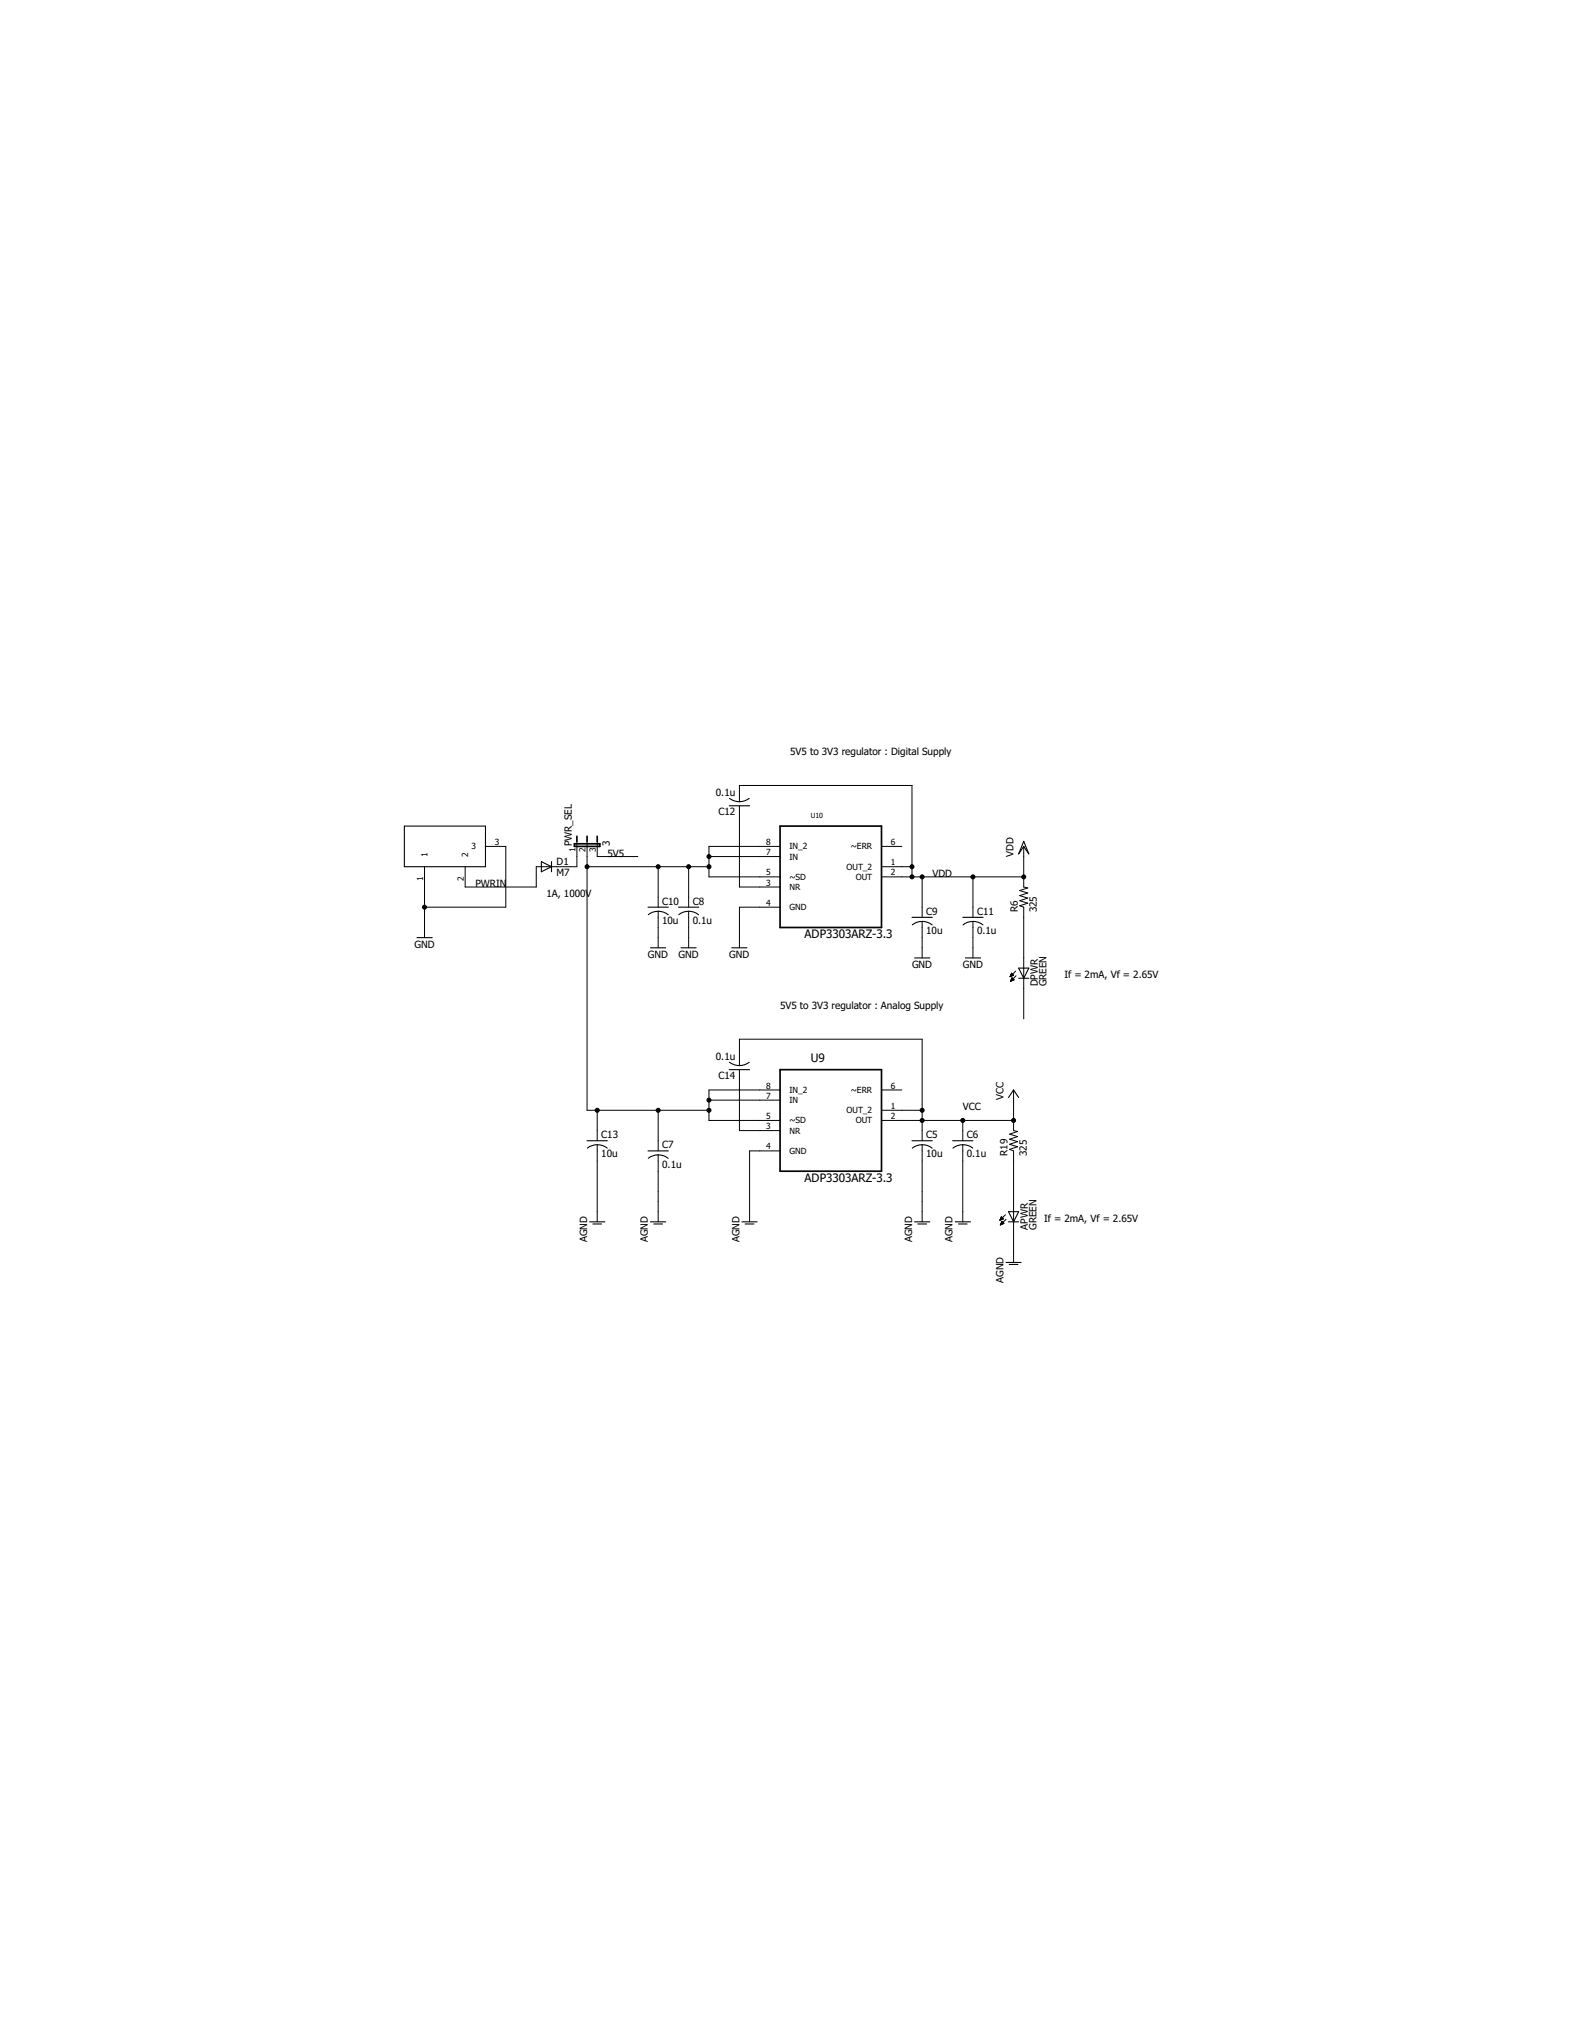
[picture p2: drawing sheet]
<svg xmlns="http://www.w3.org/2000/svg" width="216mm" height="279mm" viewBox="0 0 216 279" stroke-linecap="round" stroke-linejoin="round" font-family="sans-serif">
<g fill="none" stroke="#000" stroke-width=".14">
<path d="M58.4 119.2v9.8M66.8 116.4h2.8v8.4h-11.2M79.3 115.7v3.5h-5.6v2.8h-9.7v-2.8M80.7 119.2h16.8M80.7 115.7v37h16.8M82.1 115.7v2.1h5.6M90.5 119.2v5.6M94.7 119.2v5.6M97.5 117.8h9.8M101.7 110.8v11.2h5.6M101.7 110.3v-2.2h23.7v12.5M107.3 116.4h-9.8v4.2h9.8"/>
<path d="M121.2 116.4h2.8M121.2 119.2h4.2M140.8 116.4v5.6l.5 .2-1.1 .3 1.1 .4-1.1 .3 1.1 .3-1.1 .4 1.1 .3-1.1 .4 .6 .2v15.4M90.5 125.4v5M94.7 125.4v5M107.3 124.8h-5.6v5.6M121.2 120.6h19.6M126.8 120.6v5.6M126.8 126.8v5M133.8 120.6v5.6M133.8 126.8v5M138.9 134.3h.1"/>
<path d="M138.9 134.3h.2M139 134.2h.3M139 135h.1M139 134.2h.4M139 134.9h.1M139 134.1h.3M139 134.9h.2M139 134.9h.3M139 134h.2M139 134.8h.4M139.1 134h.1M139.1 133.9h.1"/>
<path d="M139.1 134.7h.3M139.1 133.9l.3 .3-.5 .2zM139.1 134.7h.2M139.1 134.6h.2M139.1 134.6h.1M139.2 134.5l-.2 .5M139.2 134.5l.2 .3M139.2 134.5h.1M139.4 134.8l-.4 .2M139.7 133.6l-.8 .8M139.7 134.2l-.7 .8M82.1 152.7v4.2"/>
<path d="M82.1 157.5v10.6M90.5 152.7v5.6M90.5 158.9v9.2M97.5 151.3h9.8M101.7 146.6v-3.6h25.1v13.9M101.7 147.2v8.3h5.6M107.3 149.9h-9.8v4.2h9.8M107.3 158.3h-4.2v9.8M121.2 149.9h2.8M121.2 154.1h18.2M121.2 152.7h5.6M126.8 157.5v10.6"/>
<path d="M132.4 154.1v2.8M132.4 157.5v10.6M139.4 149.9v5.6l.5 .2-1.1 .3 1.1 .4-1.1 .3 1.1 .4-1.1 .3 1.1 .4-1.1 .3 .6 .2v15.4M137.5 167.9h.1M137.5 167.8h.1M137.5 167.8h.3M137.6 167.7h.3M137.6 168.5h.1M137.6 167.7h.4M137.6 168.4h.1M137.6 167.6h.3M137.6 168.4h.2"/>
<path d="M137.6 168.4h.3M137.6 167.5h.2M137.7 167.5h.1M137.7 168.3h.3M137.7 167.4h.1M137.7 167.4l-.2 .5M137.7 167.4l.3 .3M137.7 168.2h.2M137.7 168.1h.2M137.8 168.1h.1M137.8 168h.1M138 167.7l-.5 .2"/>
<path d="M138 168.3l-.2-.3-.2 .5M138 168.3l-.4 .2M138.3 167.1l-.8 .8M138.3 167.7l-.7 .8"/>
</g>
<path d="M79 116.1h3.5v.3h-3.5zM79.3 115v.7M80.7 115v.7M82.1 115v.7M107.3 113.6h13.9v14h-13.9zM107.3 147.2h13.9v13.9h-13.9z" fill="none" stroke="#000" stroke-width=".23"/>
<g fill="none" stroke="#000" stroke-width=".15">
<path d="M55.6 113.6h11.2v5.6h-11.2zM74.4 118.5l1.4 .7-1.4 .7zM75.8 118.5v1.4M100.3 110.8h2.8M100.3 109.8a2.23 2.23 0 0 0 2.7 0M140.8 115.7l.7 1.8-.7-1.1-.7 1.1zM57.3 129h2.1M89.1 124.8h2.8M89.5 130.4h2M90.5 125.3a2.27 2.27 0 0 1 1.4 .5M90.5 125.4a1.98 1.98 0 0 0-1.3 .4M93.3 124.8h2.8"/>
<path d="M93.6 130.4h2.1M94.7 125.3a2.15 2.15 0 0 1 1.4 .5M94.7 125.4a1.98 1.98 0 0 0-1.4 .4M100.6 130.4h2.1M125.4 126.2h2.8M125.5 127.2a2.16 2.16 0 0 1 2.7 0M125.8 131.8h2.1M132.4 126.2h2.8M132.4 127.2a2.16 2.16 0 0 1 2.8 0M132.8 131.8h2.1M140.1 133.2h1.4l-.7 1.4zM140.1 134.6h1.4"/>
<path d="M80.7 156.9h2.8M80.8 157.9a2.23 2.23 0 0 1 2.7 0M89.1 158.3h2.8M89.2 159.3a2.23 2.23 0 0 1 2.7 0M100.3 147.2h2.8M100.3 146.1a2.23 2.23 0 0 0 2.7 0M125.4 156.9h2.8M125.5 157.9a2.23 2.23 0 0 1 2.7 0M131 156.9h2.8M131 157.9a2.23 2.23 0 0 1 2.8 0M138.7 151l.7-1.1 .7 1.1M81.1 168.1h2.1"/>
<path d="M81.5 168.4h1.2M89.5 168.1h2M89.9 168.4h1.2M102 168.1h2.1M102.5 168.4h1.2M125.8 168.1h2.1M126.2 168.4h1.2M131.4 168.1h2.1M131.8 168.4h1.2M138.3 173.7h2.1M138.7 166.7h1.4l-.7 1.4zM138.7 168.1h1.4"/>
<path d="M138.8 173.9h1.2"/>
</g>
<g fill="#000" stroke="#000" stroke-width=".14">
<circle cx="80.7" cy="119.2" r=".28"/>
<circle cx="90.5" cy="119.2" r=".28"/>
<circle cx="94.7" cy="119.2" r=".28"/>
<circle cx="97.5" cy="117.8" r=".28"/>
<circle cx="97.5" cy="119.2" r=".28"/>
<circle cx="125.4" cy="119.2" r=".28"/>
<circle cx="58.4" cy="124.8" r=".28"/>
<circle cx="125.4" cy="120.6" r=".28"/>
<circle cx="126.8" cy="120.6" r=".28"/>
<circle cx="133.8" cy="120.6" r=".28"/>
<circle cx="140.8" cy="120.6" r=".28"/>
<circle cx="82.1" cy="152.7" r=".28"/>
<circle cx="90.5" cy="152.7" r=".28"/>
<circle cx="97.5" cy="152.7" r=".28"/>
<circle cx="97.5" cy="151.3" r=".28"/>
<circle cx="126.8" cy="154.1" r=".28"/>
<circle cx="126.8" cy="152.7" r=".28"/>
<circle cx="132.4" cy="154.1" r=".28"/>
<circle cx="139.4" cy="154.1" r=".28"/>
</g>
<g font-size="1.6">
<text x="110.6" y="129.1">ADP3303ARZ-3.3</text>
<text x="111.5" y="146.1">U9</text>
<text x="110.6" y="162.6">ADP3303ARZ-3.3</text>
</g>
<g font-size="1.4">
<text x="108.7" y="103.9">5V5 to 3V3 regulator : Digital Supply</text>
<text x="98.5" y="109.5">0.1u</text>
<text x="98.8" y="112.2">C12</text>
<text x="76.5" y="119">D1</text>
<text x="78.6" y="116.4" transform="rotate(-90 78.6 116.4)">PWR_SEL</text>
<text x="83.5" y="117.8">5V5</text>
<text x="83.9" y="116.4" transform="rotate(-90 83.9 116.4)">3</text>
<text x="139.4" y="117.8" transform="rotate(-90 139.4 117.8)">VDD</text>
<text x="65.4" y="122">PWRIN</text>
<text x="75.1" y="123.4">1A, 1000V</text>
<text x="76.5" y="120.5">M7</text>
<text x="91.1" y="124.5">C10</text>
<text x="95.3" y="124.5">C8</text>
<text x="127.4" y="125.9">C9</text>
<text x="128.2" y="120.6">VDD</text>
<text x="134.4" y="125.9">C11</text>
<text x="140" y="125.5" transform="rotate(-90 140 125.5)">R6</text>
<text x="142.6" y="125.5" transform="rotate(-90 142.6 125.5)">325</text>
<text x="57" y="130.4">GND</text>
<text x="89.1" y="131.8">GND</text>
<text x="91.1" y="127.1">10u</text>
<text x="93.3" y="131.8">GND</text>
<text x="95.3" y="127.1">0.1u</text>
<text x="100.3" y="131.8">GND</text>
<text x="127.4" y="128.5">10u</text>
<text x="134.4" y="128.5">0.1u</text>
<text x="125.4" y="133.2">GND</text>
<text x="132.4" y="133.2">GND</text>
<text x="142.7" y="135.7" transform="rotate(-90 142.7 135.7)">DPWR</text>
<text x="143.9" y="135.7" transform="rotate(-90 143.9 135.7)">GREEN</text>
<text x="146.4" y="134.6">If = 2mA, Vf = 2.65V</text>
<text x="107.3" y="138.8">5V5 to 3V3 regulator : Analog Supply</text>
<text x="98.5" y="145.8">0.1u</text>
<text x="98.8" y="148.5">C14</text>
<text x="132.4" y="152.7">VCC</text>
<text x="138" y="151.3" transform="rotate(-90 138 151.3)">VCC</text>
<text x="82.7" y="159.2">10u</text>
<text x="82.7" y="156.6">C13</text>
<text x="91.1" y="160.6">0.1u</text>
<text x="91.1" y="158">C7</text>
<text x="127.4" y="159.2">10u</text>
<text x="127.4" y="156.6">C5</text>
<text x="133" y="159.2">0.1u</text>
<text x="133" y="156.6">C6</text>
<text x="138.6" y="159" transform="rotate(-90 138.6 159)">R19</text>
<text x="141.2" y="159" transform="rotate(-90 141.2 159)">325</text>
<text x="80.7" y="170.9" transform="rotate(-90 80.7 170.9)">AGND</text>
<text x="89.1" y="170.9" transform="rotate(-90 89.1 170.9)">AGND</text>
<text x="101.7" y="170.9" transform="rotate(-90 101.7 170.9)">AGND</text>
<text x="125.4" y="170.9" transform="rotate(-90 125.4 170.9)">AGND</text>
<text x="131" y="170.9" transform="rotate(-90 131 170.9)">AGND</text>
<text x="141.3" y="169.2" transform="rotate(-90 141.3 169.2)">APWR</text>
<text x="142.5" y="169.2" transform="rotate(-90 142.5 169.2)">GREEN</text>
<text x="143.6" y="168.1">If = 2mA, Vf = 2.65V</text>
<text x="138" y="176.5" transform="rotate(-90 138 176.5)">AGND</text>
</g>
<g font-size="1.2">
<text x="58.8" y="117.9" transform="rotate(-90 58.8 117.9)">1</text>
<text x="64.4" y="117.9" transform="rotate(-90 64.4 117.9)">2</text>
<text x="64.8" y="116.9">3</text>
<text x="68.1" y="116.2">3</text>
<text x="79.1" y="117.3" transform="rotate(-90 79.1 117.3)">1</text>
<text x="80.5" y="117.3" transform="rotate(-90 80.5 117.3)">2</text>
<text x="81.9" y="117.3" transform="rotate(-90 81.9 117.3)">3</text>
<text x="105.3" y="116.2">8</text>
<text x="105.3" y="117.6">7</text>
<text x="108.5" y="116.9">IN_2</text>
<text x="108.5" y="118.2">IN</text>
<text x="116.4" y="119.7">OUT_2</text>
<text x="117" y="116.9">~ERR</text>
<text x="122.5" y="116.2">6</text>
<text x="122.5" y="119">1</text>
<text x="58.2" y="121.1" transform="rotate(-90 58.2 121.1)">1</text>
<text x="63.8" y="121.1" transform="rotate(-90 63.8 121.1)">2</text>
<text x="105.3" y="120.4">5</text>
<text x="105.3" y="121.8">3</text>
<text x="105.3" y="124.6">4</text>
<text x="108.5" y="121">~SD</text>
<text x="108.5" y="122.4">NR</text>
<text x="108.5" y="125.2">GND</text>
<text x="117.7" y="121">OUT</text>
<text x="122.5" y="120.4">2</text>
<text x="105.3" y="149.7">8</text>
<text x="122.5" y="149.7">6</text>
<text x="105.3" y="151.1">7</text>
<text x="105.3" y="153.9">5</text>
<text x="105.3" y="155.3">3</text>
<text x="108.5" y="150.4">IN_2</text>
<text x="108.5" y="151.8">IN</text>
<text x="108.5" y="154.5">~SD</text>
<text x="108.5" y="155.9">NR</text>
<text x="116.4" y="153.2">OUT_2</text>
<text x="117" y="150.4">~ERR</text>
<text x="117.7" y="154.6">OUT</text>
<text x="122.5" y="152.5">1</text>
<text x="122.5" y="153.9">2</text>
<text x="105.3" y="158.1">4</text>
<text x="108.5" y="158.7">GND</text>
</g>
<text font-size="1" x="111.5" y="112.6">U10</text>
</svg>
